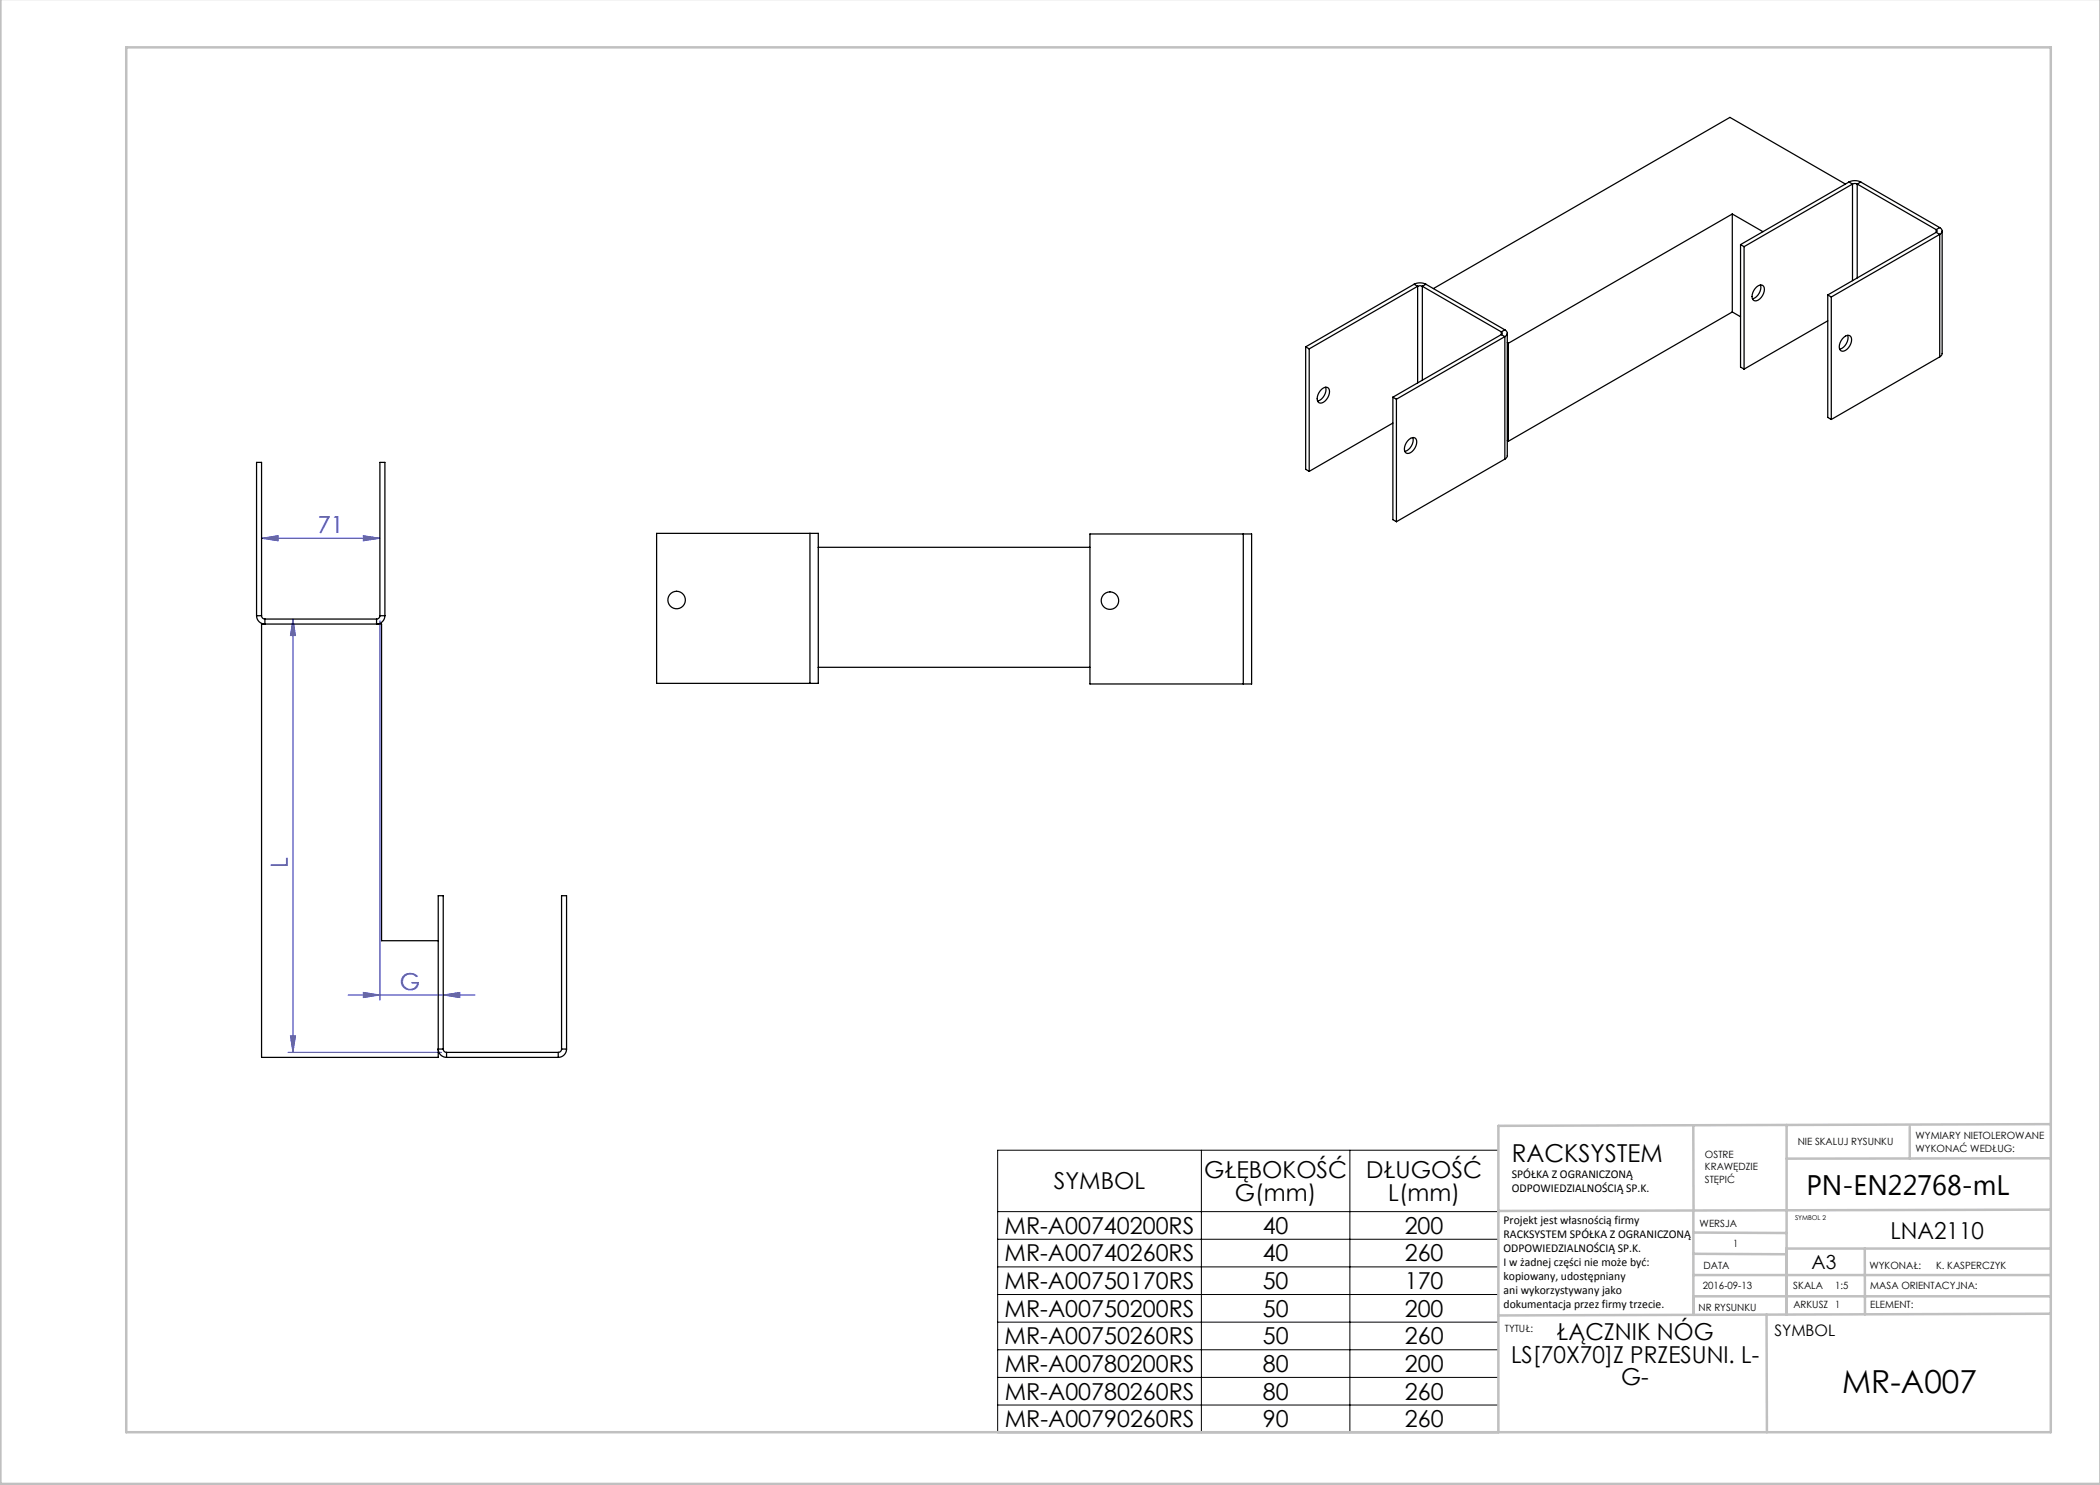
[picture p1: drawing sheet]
<svg xmlns="http://www.w3.org/2000/svg" width="420mm" height="297mm" viewBox="0 0 420 297" stroke-linecap="round" stroke-linejoin="round" font-family="sans-serif">
<path d="M52.3 107.7l3.3-.6v1.1zM52.3 107.7h23.7M72.7 107.1l3.3 .6-3.3 .5zM58.6 123.8v86.7M58.6 123.8l.5 3.3h-1zM76 124.1v75.9M69.6 199h25.4M72.7 198.5l3.3 .5-3.3 .5zM88.6 199l3.3-.5v1zM57.6 210.5h30.7M58.1 207.2h1l-.5 3.3z" fill="none" stroke="#00f" stroke-width=".2"/>
<path d="M199.5 230h100.2v56.5h-100.2zM240.3 230v56.5M270 230v56.5M199.5 242.3h100.2M199.5 247.9h100.2M199.5 253.4h100.2M199.5 258.9h100.2M199.5 264.4h100.2M199.5 270h100.2M199.5 275.5h100.2M199.5 281h100.2" fill="none" stroke="#000" stroke-width=".2"/>
<g fill="none" stroke="#c0c0c0" stroke-width=".5">
<path d="M.1 -.1v296.9h419.9M25.2 9.5h385v276.9h-385zM338.7 225.2v16.9M357.3 225v37.9M382 225.4v6.3M410.1 224.8l-110.4 .4v61.2M410.1 231.7h-52.8M338.7 259.3h71.5M338.7 255h71.5M338.7 250.8l18.6 .1M338.7 246.5l18.6 .1M338.7 242.1v20.9"/>
<path d="M373 249.7v13.2M410.1 241.9l-110.4 .3M410.2 249.7h-52.9v13.2M353.3 262.9l.1 23.5M410.2 262.7l-110.5 .4"/>
</g>
<g fill="#00f">
<path d="M58.6 123.8l.5 3.3h-1zM58.1 207.2h1l-.5 3.3z"/>
<path d="M52.3 107.7l3.3-.6v1.1zM72.7 107.1l3.3 .6-3.3 .5z"/>
<path d="M72.7 198.5l3.3 .5-3.3 .5zM88.6 199l3.3-.5v1z"/>
</g>
<g fill="none" stroke="#000" stroke-width=".25">
<path d="M369.1 36.8l-23.1-13.3-59.3 34.2M369.8 36.4a2.6 2.6 0 0 1 2.4 0M369.8 36.4l.7 .4M369.8 36.4l-21.7 12.5M370.5 36.8l.5-.1 .4 .1M370.5 36.8l-21.7 12.5M370.5 36.8v19.3M371.4 36.8l15.8 9.1M371.4 36.8v18.8M372.2 36.4l15.7 9.1M372.2 36.4l-.8 .4M282.8 56.9a2.6 2.6 0 0 1 2.4 0"/>
<path d="M282.8 56.9l.7 .4M282.8 56.9l-21.7 12.5M283.5 57.3l.5-.2 .5 .2M283.5 57.3l-21.7 12.5M283.5 57.3v19.3M284.5 57.3l15.8 9.1M284.5 57.3v18.7M285.2 56.9l15.8 9.1M285.2 56.9l-.7 .4M346.5 42.8l6.1 3.5M346.5 42.8l-44.8 25.9M346.5 42.8v19.6"/>
<path d="M348.1 48.9v24.5l.7 .4M348.1 48.9l.7 .4M348.8 49.3v24.5M351.3 57.4a.88 .88 0 0 1 1.2-.3 .88 .88 0 0 1 .3 1.2 1.96 1.96 0 0 1-2 1.8 1.96 1.96 0 0 1 .5-2.7zM352.1 57a2.43 2.43 0 0 1-1.6 2.8M365.6 59l.7 .4M365.6 59v24.5l.7 .4M366.3 59.4v24.5M387.2 45.9a.29 .29 0 0 1 .2 .3 .29 .29 0 0 1-.2 .3M387.2 46.5l-21.6 12.5M387.2 46.5l.7 .4M387.2 45.9v.6"/>
<path d="M387.9 45.5a.72 .72 0 0 1 .5 .7 .72 .72 0 0 1-.5 .7M387.9 46.9l-21.6 12.5M387.9 46.9v24.5M387.9 45.5l-.7 .4M388.4 46.2v24.5l-.1 .4-.4 .3M261.1 69.4l.7 .4M261.1 69.4v24.5l.7 .4M261.8 69.8v24.5M264.3 77.8a.87 .87 0 0 1 1.2-.3 .87 .87 0 0 1 .4 1.2 1.96 1.96 0 0 1-2.1 1.8 1.96 1.96 0 0 1 .5-2.7zM265.1 77.4a2.43 2.43 0 0 1-1.6 2.8M278.6 79.4l.7 .4M278.6 79.4v24.5l.7 .4"/>
<path d="M279.3 79.8v24.5M300.3 66.4a.29 .29 0 0 1 .2 .2 .29 .29 0 0 1-.2 .3M300.3 66.9l-21.7 12.5M300.3 66.9l.7 .4M300.3 66.4v.5M301 66a.72 .72 0 0 1 .5 .6 .72 .72 0 0 1-.5 .7M301 67.3l-21.7 12.5M301 67.3v24.5M301 66l-.7 .4M301.5 66.6v24.5l-.2 .4-.3 .3M301.5 68.5l.2 .2M301.7 68.7v19.6"/>
<path d="M346.5 62.4l-44.8 25.9M346.5 62.4l1.6 .9M365.6 64.2l-16.8 9.6M368.8 67.5a.88 .88 0 0 1 1.2-.4 .88 .88 0 0 1 .3 1.2 1.96 1.96 0 0 1-2.1 1.9 1.96 1.96 0 0 1 .6-2.7zM369.5 67.1a2.43 2.43 0 0 1-1.6 2.7M387.9 71.4l-21.6 12.5M278.6 84.6l-16.8 9.7M281.8 87.9a.88 .88 0 0 1 1.2-.3 .88 .88 0 0 1 .3 1.2 1.96 1.96 0 0 1-2.1 1.8 1.96 1.96 0 0 1 .6-2.7zM282.6 87.5a2.43 2.43 0 0 1-1.6 2.8M301 91.8l-21.7 12.5M301.5 88.1l.2 .2M162 106.7h1.7v30h-1.7"/>
<path d="M162 106.7h-30.7v30h30.7M162 106.7v30M163.7 109.5h54.3M248.7 106.8h1.6v30h-1.6M248.7 106.8h-30.7v30h30.7M248.7 106.8v30M51.3 123.1a1.67 1.67 0 0 0 1.7 1.7v-1M51.3 123.1h1M51.3 123.1v-30.6h1v30.6M52.3 123.1a.67 .67 0 0 0 .7 .7M53 123.8h22.3M76 123.1a.67 .67 0 0 1-.7 .7"/>
<path d="M76 123.1h1M76 123.1v-30.6h1v30.6M77 123.1a1.67 1.67 0 0 1-1.7 1.7v-1M163.7 133.5h54.3M87.6 188.1h-11.3v-63.3h-24v86.7h35.3v-32.4h1v30.7M88.6 209.8h-1a1.67 1.67 0 0 0 1.7 1.7M88.6 209.8a.67 .67 0 0 0 .7 .7M89.3 210.5v1M89.3 210.5h22.3M89.3 211.5h22.3M111.6 210.5v1M112.3 209.8a.67 .67 0 0 1-.7 .7"/>
<path d="M112.3 209.8h1M112.3 209.8v-30.7h1v30.7M113.3 209.8a1.67 1.67 0 0 1-1.7 1.7"/>
<circle cx="135.3" cy="120" r="1.75"/>
<circle cx="222" cy="120.1" r="1.75"/>
</g>
<text font-size="6.3" x="368.4" y="278.5">MR-A007</text>
<text font-size="5.6" x="361.3" y="239.1">PN-EN22768-mL</text>
<text font-size="4.9" x="302.4" y="232.4">RACKSYSTEM</text>
<g font-size="4.7" fill="#00f">
<text x="63.6" y="106.6">71</text>
<text x="57.6" y="173.6" transform="rotate(-90 57.6 173.6)">L</text>
<text x="79.9" y="198">G</text>
</g>
<g font-size="4.7">
<text x="210.8" y="237.9">SYMBOL</text>
<text x="240.8" y="235.6">GŁĘBOKOŚĆ</text>
<text x="273.2" y="235.6">DŁUGOŚĆ</text>
<text x="247" y="240.1">G(mm)</text>
<text x="277.7" y="240.1">L(mm)</text>
<text x="200.9" y="246.8">MR-A00740200RS</text>
<text x="252.5" y="246.8">40</text>
<text x="280.9" y="246.8">200</text>
<text x="378.1" y="247.8">LNA2110</text>
<text x="200.9" y="252.3">MR-A00740260RS</text>
<text x="200.9" y="257.8">MR-A00750170RS</text>
<text x="252.5" y="252.3">40</text>
<text x="252.5" y="257.8">50</text>
<text x="281" y="252.3">260</text>
<text x="281" y="257.8">170</text>
<text x="200.9" y="263.3">MR-A00750200RS</text>
<text x="252.6" y="263.3">50</text>
<text x="281" y="263.3">200</text>
<text x="200.9" y="268.9">MR-A00750260RS</text>
<text x="252.6" y="268.9">50</text>
<text x="281" y="268.9">260</text>
<text x="311.3" y="268.1">ŁĄCZNIK NÓG</text>
<text x="200.9" y="274.4">MR-A00780200RS</text>
<text x="252.6" y="274.4">80</text>
<text x="281" y="274.4">200</text>
<text x="302.2" y="272.6">LS[70X70]Z PRZESUNI. L-</text>
<text x="200.9" y="279.9">MR-A00780260RS</text>
<text x="252.6" y="279.9">80</text>
<text x="281" y="279.9">260</text>
<text x="324.3" y="277.1">G-</text>
<text x="200.9" y="285.4">MR-A00790260RS</text>
<text x="252.6" y="285.4">90</text>
<text x="281" y="285.4">260</text>
</g>
<text font-size="3.9" x="362.3" y="253.8">A3</text>
<text font-size="3.2" x="354.9" y="267.2">SYMBOL</text>
<g font-size="2.4">
<text x="302.4" y="235.6">SPÓŁKA Z OGRANICZONĄ</text>
<text x="302.4" y="238.4">ODPOWIEDZIALNOŚCIĄ SP.K.</text>
<text x="300.7" y="244.7">Projekt jest własnością firmy</text>
<text x="300.7" y="247.5">RACKSYSTEM SPÓŁKA Z OGRANICZONĄ</text>
<text x="300.7" y="250.3">ODPOWIEDZIALNOŚCIĄ SP.K.</text>
<text x="300.7" y="253.1">I w żadnej części nie może być:</text>
<text x="300.7" y="256">kopiowany, udostępniany</text>
<text x="300.7" y="258.8">ani wykorzystywany jako</text>
<text x="300.7" y="261.6">dokumentacja przez firmy trzecie.</text>
</g>
<g font-size="2">
<text x="383.1" y="227.9">WYMIARY NIETOLEROWANE</text>
<text x="341" y="231.6">OSTRE</text>
<text x="359.5" y="228.9">NIE SKALUJ RYSUNKU</text>
<text x="383.1" y="230.4">WYKONAĆ WEDŁUG:</text>
<text x="341" y="234.1">KRAWĘDZIE</text>
<text x="341" y="236.6">STĘPIĆ</text>
<text x="339.9" y="245.4">WERSJA</text>
<text x="346.6" y="249.5">1</text>
<text x="340.6" y="257.7">2016-09-13</text>
<text x="340.7" y="253.8">DATA</text>
<text x="358.7" y="257.7">SKALA</text>
<text x="367" y="257.7">1:5</text>
<text x="373.9" y="253.8">WYKONAŁ:</text>
<text x="374.1" y="257.7">MASA ORIENTACYJNA:</text>
<text x="387.2" y="253.8">K. KASPERCZYK</text>
<text x="339.7" y="262.3">NR RYSUNKU</text>
<text x="358.7" y="261.7">ARKUSZ 1</text>
<text x="374.1" y="261.7">ELEMENT:</text>
<text x="301" y="266.4">TYTUŁ:</text>
</g>
<text font-size="1.3" x="359" y="244">SYMBOL 2</text>
</svg>
